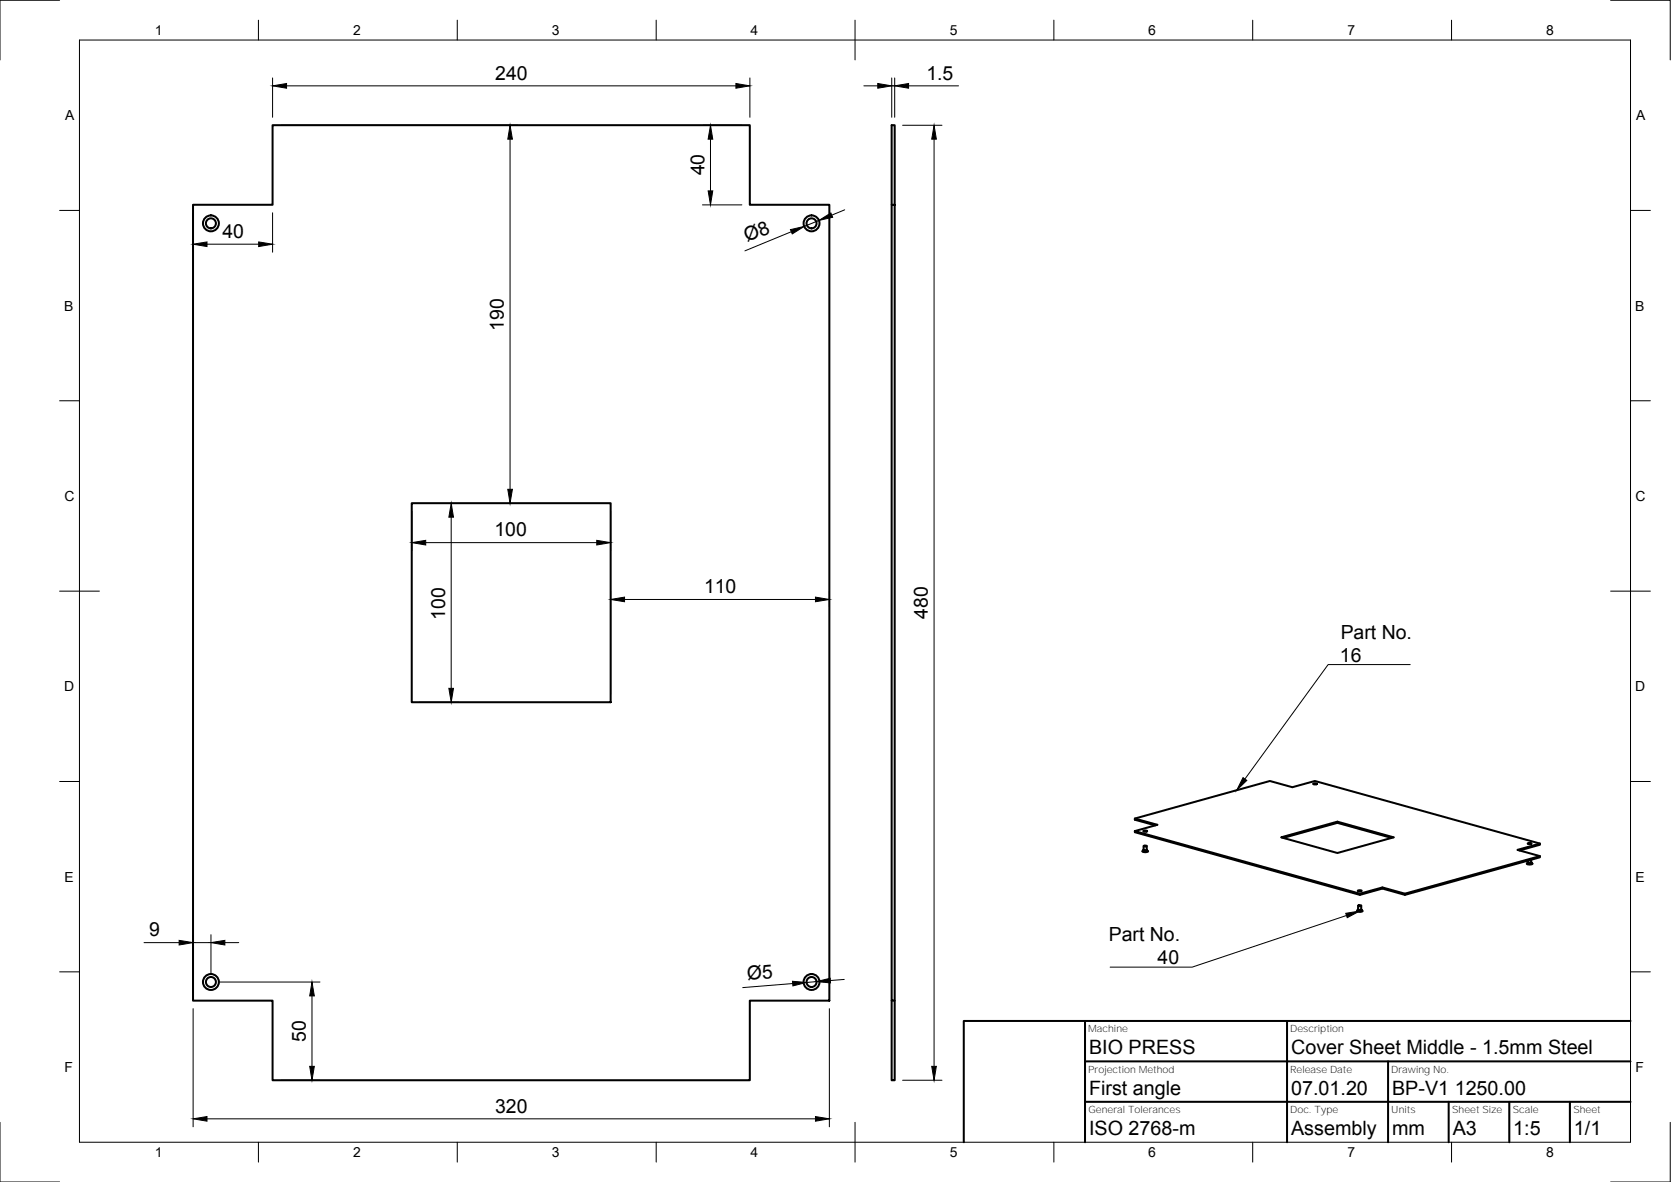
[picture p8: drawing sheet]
<svg xmlns="http://www.w3.org/2000/svg" width="420mm" height="297mm" viewBox="0 0 420 297" stroke-linecap="round" stroke-linejoin="round" font-family="sans-serif">
<g fill="none" stroke="#000" stroke-width=".51">
<path d="M48.5 51.5h20v-20h120v20h20v200h-20v20h-120v-20h-20zM224.2 51.5h.8v200h-.8zM224.2 51.5v-20h.8v20M103.5 126.5h50v50h-50zM330.2 196.9l.6-.1 .4 .2-.6 .1zM330.3 197.1h.7M285.3 205.7l34-9.4 5.7 1.5 5.6-1.5 56.6 15.7v.3l-5.1 1.4M287.5 213.7h.1M287.5 208.8l.6-.1 .3 .2-.6 .1zM287.5 212.6v1l-.2 .3a1.08 1.08 0 0 0 1.4 0l-.4-.3M287.6 212.6h.8zM287.6 213.5h.8"/>
<path d="M287.6 208.9h.7M287.6 213.8h.1M287.9 213.8h.1M288.3 213.8h.1M288.3 212.6v1M288.4 213.7h.1M290.5 207.4l-5.2-1.4v-.3l5.7 1.6-5.7 1.6v.2l56.6 15.8v-.3l-56.6-15.7M336.3 206.5l-14.2 3.9 14.2 4 14.1-4-14.1-3.9v.3l-13.7 3.8M336.3 206.8l13.6 3.8M383.9 217a1.08 1.08 0 0 0 1.4 0M384.1 211.9l.6-.1 .4 .2-.6 .1zM384.1 216.8h.1"/>
<path d="M384.2 216.7l-.3 .3M384.2 216.3v.4M384.2 216.7h.8M384.2 212.1h.8M384.3 216.9h.1M384.6 216.9h.1M384.9 216.9h.1M385 216.9h-.1M385 216.7l.3 .3M385 216.1v.6M385.1 216.8h.1M387.2 212l-5.6 1.6 5.6 1.5v.3l-33.9 9.5"/>
<path d="M387.2 215.1l-33.9 9.5v.3l-5.7-1.6M341.4 228.7h.1M341.4 223.8l.6-.1 .4 .2-.6 .1zM341.5 227.6v.9l-.3 .4a1.08 1.08 0 0 0 1.4 0l-.3-.4M341.5 227.6h.8zM341.5 228.6h.8M341.5 224h.8M341.5 228.8h.1M341.9 228.8h.1M342.2 228.8h.1M342.3 227.6v1M342.3 228.7h.1"/>
<path d="M342.4 228.7h.1M347.6 223l-5.7 1.6M353.3 224.6l-5.7-1.6v.3l-5.7 1.6M224.2 251.5v20h.8v-20M272.8 256.6v30.4M323.6 256.6v30.4M410 256.6h-167.7v30.4M272.8 266.7h137.2M272.8 276.9h137.2M349 266.7v20.3M364.3 276.9v10.1M379.5 276.9v10.1"/>
<path d="M394.7 276.9v10.1"/>
<circle cx="53" cy="56.1" r="2"/>
<circle cx="53" cy="56.1" r="1.26"/>
<circle cx="204.1" cy="56.1" r="2"/>
<circle cx="204.1" cy="56.1" r="1.26"/>
<circle cx="53" cy="246.8" r="2"/>
<circle cx="53" cy="246.8" r="1.26"/>
<circle cx="204.1" cy="246.8" r="2"/>
<circle cx="204.1" cy="246.8" r="1.26"/>
</g>
<g fill="none" stroke="#000" stroke-width=".25">
<path d="M15 .1h-15v15M20 10.1h390v276.9h-390zM65 5.1v5M68.5 19.6v9.9M115 5.1v5M165 5.1v5M188.6 19.6v9.9M215 5.1v10M224.2 19.6v9.9M225 19.6v9.9M265 5.1v5M315 5.1v5"/>
<path d="M365 5.1v5M405 .1h15v15M70.5 31.5h59.8M72.1 21.6h112.9M128.2 35v88M176.6 31.5h9.9M178.6 35v13M217.2 21.6h3.5M224.2 21.6h.8M226.9 31.5h10M228.5 21.6h12.5M234.9 35v233"/>
<path d="M15 52.9h5M48.6 53.5v9.9M68.5 53.5v9.9M176.6 51.5h9.9M199 58.2l-11.7 4.8M205.9 55.4l-3.7 1.5M212.4 52.7l-3.3 1.4M410 52.9h5M52 61.4h13M15 100.7h5M410 100.7h5M103.5 128.5v9.9"/>
<path d="M105.5 126.5h9.9M107 136.4h43.1M113.5 130v43M126.3 126.5h25.3M153.5 128.5v9.9M15 148.6h10M153.5 148.6v25.9M157 150.7h48M208.5 148.6v3.8M405 148.6h10M105.5 176.5h9.9M354.6 167h-20.7l-20.9 28.8"/>
<path d="M15 196.4h5M410 196.4h5M36.2 236.9h8.8M48.6 234.9v14.6M48.6 236.9h4.4M53 234.9v9.9M56.5 236.9h3.5M338.6 230.1l-38.8 12.9h-20.7M15 244.2h5M48.6 253.5v29.7M55 246.8h25.5M78.4 250.3v17.7"/>
<path d="M199.3 247.2l-12.5 1M205.3 246.7l-2.5 .2M208.5 253.5v29.7M212.3 246.1l-3.5 .3M410 244.2h5M70.5 271.5h10M226.9 271.5h10M0 282.1v14.9h15M52 281.2h153M65 287v5M115 287v5M165 287v5"/>
<path d="M215 282.1v9.9M265 287v5M315 287v5M365 287v5M420 282.1v14.9h-15"/>
</g>
<g fill="#000" stroke="#000" stroke-width=".25">
<path d="M68.5 21.6l3.6-.6v1.2zM128.2 31.5l.6 3.5h-1.1zM178.6 31.5l.6 3.5h-1.1zM185 21l3.6 .6-3.6 .6zM220.7 21l3.5 .6-3.5 .6zM225 21.6l3.5-.6v1.2zM234.9 31.5l.5 3.5h-1.1zM178.1 48h1.1l-.6 3.5zM198.8 57.7l3.4-.8-3 1.9zM205.9 55.4l3-1.9 .5 1.1zM48.6 61.4l3.4-.6v1.2zM65 60.8l3.5 .6-3.5 .6z"/>
<path d="M103.5 136.4l3.5-.6v1.2zM113.5 126.5l.5 3.5h-1.1zM127.7 123h1.1l-.6 3.5zM150.1 135.8l3.4 .6-3.4 .6zM153.5 150.7l3.5-.6v1.1zM205 150.1l3.5 .6-3.5 .5zM112.9 173h1.1l-.5 3.5zM312.5 195.4l1 .7-2.5 2.5zM45 236.3l3.6 .6-3.6 .6zM53 236.9l3.5-.6v1.2zM338.4 229.5l3.5-.6-3.1 1.7zM78.4 246.8l.6 3.5h-1.1z"/>
<path d="M199.3 246.6l3.5 .3-3.4 .9zM205.3 246.7l3.4-.9 .1 1.2zM77.9 268h1.1l-.6 3.5zM234.3 268h1.1l-.5 3.5zM48.6 281.2l3.4-.6v1.2zM205 280.6l3.5 .6-3.5 .6z"/>
</g>
<g font-size="5">
<text x="273.8" y="265">BIO PRESS</text>
<text x="324.6" y="265">Cover Sheet Middle - 1.5mm Steel</text>
<text x="273.8" y="275.1">First angle</text>
<text x="324.6" y="275.1">07.01.20</text>
<text x="350" y="275.1">BP-V1 1250.00</text>
<text x="273.8" y="285.3">ISO 2768-m</text>
<text x="324.6" y="285.3">Assembly</text>
<text x="350" y="285.3">mm</text>
<text x="365.3" y="285.3">A3</text>
<text x="380.5" y="285.3">1:5</text>
<text x="395.8" y="285.3">1/1</text>
</g>
<g font-size="4.9">
<text x="124.5" y="20">240</text>
<text x="232.9" y="20">1.5</text>
<text x="177.1" y="44.1" transform="rotate(-90 177.1 44.1)">40</text>
<text x="55.9" y="59.8">40</text>
<text x="187.9" y="60.9" transform="rotate(-22 187.9 60.9)">Ø8</text>
<text x="126.7" y="83.2" transform="rotate(-90 126.7 83.2)">190</text>
<text x="124.3" y="134.8">100</text>
<text x="177" y="149.1">110</text>
<text x="111.9" y="155.7" transform="rotate(-90 111.9 155.7)">100</text>
<text x="233.3" y="155.5" transform="rotate(-90 233.3 155.5)">480</text>
<text x="337.1" y="160.5">Part No.</text>
<text x="336.9" y="166.3">16</text>
<text x="37.5" y="235.3">9</text>
<text x="278.8" y="236.5">Part No.</text>
<text x="291.1" y="242.3">40</text>
<text x="187.9" y="246.3" transform="rotate(-5 187.9 246.3)">Ø5</text>
<text x="76.9" y="261.8" transform="rotate(-90 76.9 261.8)">50</text>
<text x="124.5" y="279.6">320</text>
</g>
<g font-size="3.5">
<text x="39" y="8.8">1</text>
<text x="88.8" y="8.8">2</text>
<text x="138.8" y="8.8">3</text>
<text x="188.7" y="8.8">4</text>
<text x="238.8" y="8.8">5</text>
<text x="288.7" y="8.8">6</text>
<text x="338.8" y="8.8">7</text>
<text x="388.8" y="8.8">8</text>
<text x="16.4" y="30.2">A</text>
<text x="411.4" y="30.2">A</text>
<text x="16.2" y="78">B</text>
<text x="411.2" y="78">B</text>
<text x="16.2" y="125.9">C</text>
<text x="411.2" y="125.9">C</text>
<text x="16.2" y="173.7">D</text>
<text x="411.2" y="173.7">D</text>
<text x="16.2" y="221.6">E</text>
<text x="411.2" y="221.6">E</text>
<text x="16.2" y="269.4">F</text>
<text x="411.2" y="269.4">F</text>
<text x="39" y="290.8">1</text>
<text x="88.8" y="290.8">2</text>
<text x="138.8" y="290.8">3</text>
<text x="188.7" y="290.8">4</text>
<text x="238.8" y="290.8">5</text>
<text x="288.7" y="290.8">6</text>
<text x="338.8" y="290.8">7</text>
<text x="388.8" y="290.8">8</text>
</g>
<g font-size="2.5">
<text x="273.6" y="259.4">Machine</text>
<text x="324.4" y="259.4">Description</text>
<text x="273.6" y="269.6">Projection Method</text>
<text x="324.4" y="269.6">Release Date</text>
<text x="349.8" y="269.6">Drawing No.</text>
<text x="273.7" y="279.8">General Tolerances</text>
<text x="324.4" y="279.7">Doc. Type</text>
<text x="349.8" y="279.8">Units</text>
<text x="365.1" y="279.8">Sheet Size</text>
<text x="380.4" y="279.8">Scale</text>
<text x="395.6" y="279.8">Sheet</text>
</g>
</svg>
